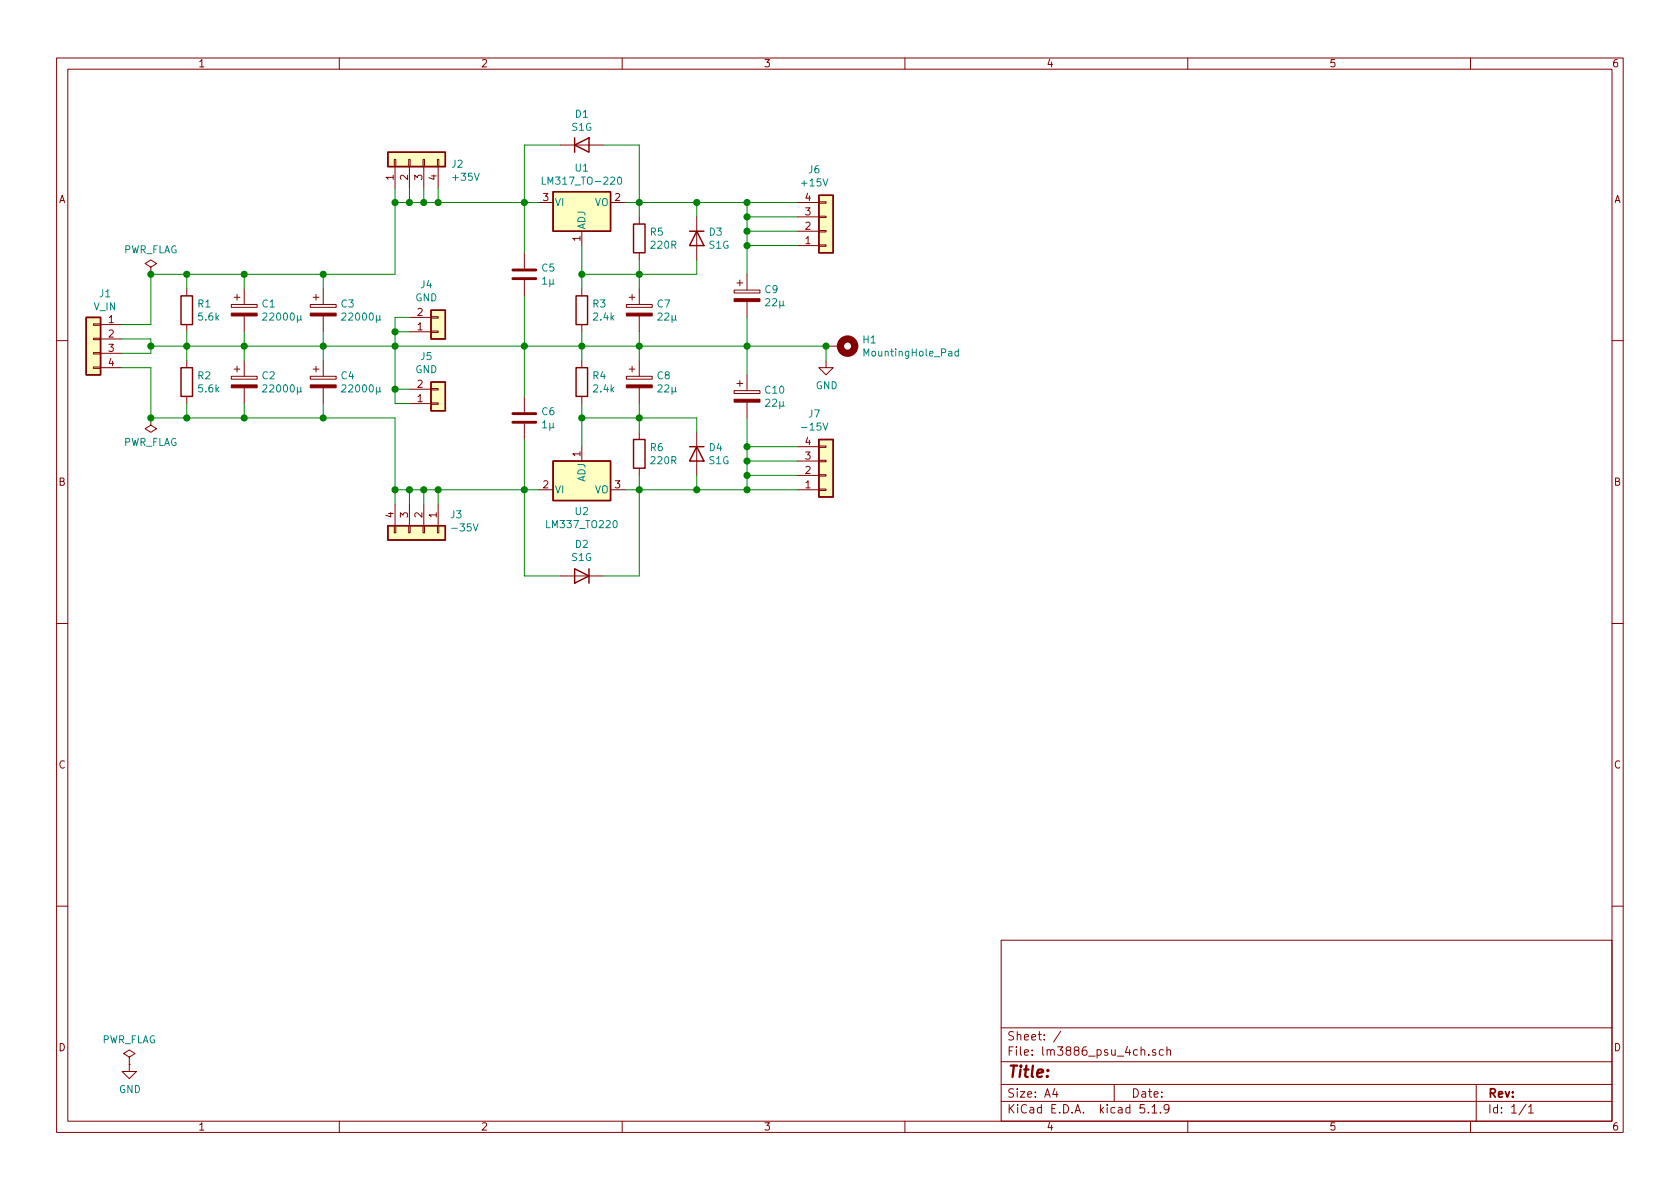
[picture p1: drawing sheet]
EESchema Schematic File Version 4
EELAYER 30 0
EELAYER END
$Descr A4 11693 8268
encoding utf-8
Sheet 1 1
Title ""
Date ""
Rev ""
Comp ""
Comment1 ""
Comment2 ""
Comment3 ""
Comment4 ""
$EndDescr
$Comp
L power:GND #PWR01
U 1 1
P 900 7400
F 0 "#PWR01" H 900 7150 50  0001 C CNN
F 1 "GND" H 905 7227 50  0000 C CNN
F 2 "" H 900 7400 50  0001 C CNN
F 3 "" H 900 7400 50  0001 C CNN
	1    900  7400
	1    0    0    -1  
$EndComp
$Comp
L power:PWR_FLAG #FLG01
U 1 1
P 900 7400
F 0 "#FLG01" H 900 7475 50  0001 C CNN
F 1 "PWR_FLAG" H 900 7573 50  0000 C CNN
F 2 "" H 900 7400 50  0001 C CNN
F 3 "~" H 900 7400 50  0001 C CNN
	1    900  7400
	1    0    0    -1  
$EndComp
$Comp
L Device:CP C1
U 1 1
P 1700 2150
F 0 "C1" H 1818 2196 50  0000 L CNN
F 1 "22000µ" H 1818 2105 50  0000 L CNN
F 2 "Capacitor_THT:CP_Radial_D35.0mm_P10.00mm_SnapIn" H 1738 2000 50  0001 C CNN
F 3 "~" H 1700 2150 50  0001 C CNN
	1    1700 2150
	1    0    0    -1  
$EndComp
$Comp
L Device:CP C2
U 1 1
P 1700 2650
F 0 "C2" H 1818 2696 50  0000 L CNN
F 1 "22000µ" H 1818 2605 50  0000 L CNN
F 2 "Capacitor_THT:CP_Radial_D35.0mm_P10.00mm_SnapIn" H 1738 2500 50  0001 C CNN
F 3 "~" H 1700 2650 50  0001 C CNN
	1    1700 2650
	1    0    0    -1  
$EndComp
Wire Wire Line
	1700 2300 1700 2400
Wire Wire Line
	1700 1900 1700 2000
Wire Wire Line
	1700 2800 1700 2900
Connection ~ 1700 2400
Wire Wire Line
	1700 2400 1700 2500
$Comp
L power:GND #PWR02
U 1 1
P 5750 2500
F 0 "#PWR02" H 5750 2250 50  0001 C CNN
F 1 "GND" H 5755 2327 50  0000 C CNN
F 2 "" H 5750 2500 50  0001 C CNN
F 3 "" H 5750 2500 50  0001 C CNN
	1    5750 2500
	1    0    0    -1  
$EndComp
Wire Wire Line
	1050 2400 1050 2450
Wire Wire Line
	850  2350 1050 2350
Wire Wire Line
	1050 2350 1050 2400
Wire Wire Line
	850  2450 1050 2450
$Comp
L Regulator_Linear:LM317_TO-220 U1
U 1 1
P 4050 1400
F 0 "U1" H 4050 1642 50  0000 C CNN
F 1 "LM317_TO-220" H 4050 1551 50  0000 C CNN
F 2 "Package_TO_SOT_THT:TO-220-3_Vertical" H 4050 1650 50  0001 C CIN
F 3 "http://www.ti.com/lit/ds/symlink/lm317.pdf" H 4050 1400 50  0001 C CNN
	1    4050 1400
	1    0    0    -1  
$EndComp
$Comp
L Regulator_Linear:LM337_TO220 U2
U 1 1
P 4050 3400
F 0 "U2" H 4050 3251 50  0000 C CNN
F 1 "LM337_TO220" H 4050 3160 50  0000 C CNN
F 2 "Package_TO_SOT_THT:TO-220-3_Vertical" H 4050 3200 50  0001 C CIN
F 3 "http://www.ti.com/lit/ds/symlink/lm337-n.pdf" H 4050 3400 50  0001 C CNN
	1    4050 3400
	1    0    0    -1  
$EndComp
$Comp
L Device:R R5
U 1 1
P 4450 1650
F 0 "R5" H 4520 1696 50  0000 L CNN
F 1 "220R" H 4520 1605 50  0000 L CNN
F 2 "Resistor_SMD:R_1206_3216Metric" V 4380 1650 50  0001 C CNN
F 3 "~" H 4450 1650 50  0001 C CNN
	1    4450 1650
	1    0    0    -1  
$EndComp
$Comp
L Device:R R3
U 1 1
P 4050 2150
F 0 "R3" H 4120 2196 50  0000 L CNN
F 1 "2.4k" H 4120 2105 50  0000 L CNN
F 2 "Resistor_SMD:R_1206_3216Metric" V 3980 2150 50  0001 C CNN
F 3 "~" H 4050 2150 50  0001 C CNN
	1    4050 2150
	1    0    0    -1  
$EndComp
$Comp
L Device:CP C7
U 1 1
P 4450 2150
F 0 "C7" H 4568 2196 50  0000 L CNN
F 1 "22µ" H 4568 2105 50  0000 L CNN
F 2 "Capacitor_THT:CP_Radial_D5.0mm_P2.00mm" H 4488 2000 50  0001 C CNN
F 3 "~" H 4450 2150 50  0001 C CNN
	1    4450 2150
	1    0    0    -1  
$EndComp
$Comp
L Device:R R6
U 1 1
P 4450 3150
F 0 "R6" H 4520 3196 50  0000 L CNN
F 1 "220R" H 4520 3105 50  0000 L CNN
F 2 "Resistor_SMD:R_1206_3216Metric" V 4380 3150 50  0001 C CNN
F 3 "~" H 4450 3150 50  0001 C CNN
	1    4450 3150
	1    0    0    -1  
$EndComp
$Comp
L Device:R R4
U 1 1
P 4050 2650
F 0 "R4" H 4120 2696 50  0000 L CNN
F 1 "2.4k" H 4120 2605 50  0000 L CNN
F 2 "Resistor_SMD:R_1206_3216Metric" V 3980 2650 50  0001 C CNN
F 3 "~" H 4050 2650 50  0001 C CNN
	1    4050 2650
	1    0    0    -1  
$EndComp
$Comp
L Device:CP C8
U 1 1
P 4450 2650
F 0 "C8" H 4568 2696 50  0000 L CNN
F 1 "22µ" H 4568 2605 50  0000 L CNN
F 2 "Capacitor_THT:CP_Radial_D5.0mm_P2.00mm" H 4488 2500 50  0001 C CNN
F 3 "~" H 4450 2650 50  0001 C CNN
	1    4450 2650
	1    0    0    -1  
$EndComp
Wire Wire Line
	4050 3100 4050 2900
Wire Wire Line
	4050 1700 4050 1900
Wire Wire Line
	4350 1400 4450 1400
Wire Wire Line
	4450 1400 4450 1500
Wire Wire Line
	4450 1800 4450 1900
Wire Wire Line
	4450 2300 4450 2400
Wire Wire Line
	4450 2800 4450 2900
Wire Wire Line
	4350 3400 4450 3400
Wire Wire Line
	4450 3400 4450 3300
Wire Wire Line
	4050 2300 4050 2400
Connection ~ 4050 2400
Wire Wire Line
	4050 2400 4050 2500
Wire Wire Line
	4050 2400 4450 2400
Connection ~ 4450 2400
Wire Wire Line
	4450 2400 4450 2500
Wire Wire Line
	1700 1900 2250 1900
Wire Wire Line
	1700 2900 2250 2900
Wire Wire Line
	4050 2900 4450 2900
Connection ~ 4050 2900
Wire Wire Line
	4050 2900 4050 2800
Connection ~ 4450 2900
Wire Wire Line
	4450 2900 4450 3000
Wire Wire Line
	4050 1900 4450 1900
Connection ~ 4050 1900
Wire Wire Line
	4050 1900 4050 2000
Connection ~ 4450 1900
Wire Wire Line
	4450 1900 4450 2000
$Comp
L Device:D D1
U 1 1
P 4050 1000
F 0 "D1" H 4050 1217 50  0000 C CNN
F 1 "S1G" H 4050 1126 50  0000 C CNN
F 2 "Diode_SMD:D_SMA" H 4050 1000 50  0001 C CNN
F 3 "~" H 4050 1000 50  0001 C CNN
	1    4050 1000
	1    0    0    -1  
$EndComp
$Comp
L Device:D D3
U 1 1
P 4850 1650
F 0 "D3" V 4804 1730 50  0000 L CNN
F 1 "S1G" V 4895 1730 50  0000 L CNN
F 2 "Diode_SMD:D_SMA" H 4850 1650 50  0001 C CNN
F 3 "~" H 4850 1650 50  0001 C CNN
	1    4850 1650
	0    1    1    0   
$EndComp
$Comp
L Device:D D4
U 1 1
P 4850 3150
F 0 "D4" V 4804 3230 50  0000 L CNN
F 1 "S1G" V 4895 3230 50  0000 L CNN
F 2 "Diode_SMD:D_SMA" H 4850 3150 50  0001 C CNN
F 3 "~" H 4850 3150 50  0001 C CNN
	1    4850 3150
	0    1    1    0   
$EndComp
$Comp
L Device:D D2
U 1 1
P 4050 4000
F 0 "D2" H 4050 3783 50  0000 C CNN
F 1 "S1G" H 4050 3874 50  0000 C CNN
F 2 "Diode_SMD:D_SMA" H 4050 4000 50  0001 C CNN
F 3 "~" H 4050 4000 50  0001 C CNN
	1    4050 4000
	-1   0    0    1   
$EndComp
Wire Wire Line
	3900 1000 3650 1000
Wire Wire Line
	3650 1000 3650 1400
Wire Wire Line
	3650 1400 3750 1400
Wire Wire Line
	4200 1000 4450 1000
Wire Wire Line
	4450 1000 4450 1400
Connection ~ 4450 1400
Wire Wire Line
	4450 1900 4850 1900
Wire Wire Line
	4850 1900 4850 1800
Wire Wire Line
	4450 1400 4850 1400
Wire Wire Line
	4850 1400 4850 1500
Wire Wire Line
	3900 4000 3650 4000
Wire Wire Line
	3650 4000 3650 3400
Wire Wire Line
	3650 3400 3750 3400
Wire Wire Line
	4200 4000 4450 4000
Wire Wire Line
	4450 4000 4450 3400
Connection ~ 4450 3400
Wire Wire Line
	4450 3400 4850 3400
Wire Wire Line
	4850 3400 4850 3300
Wire Wire Line
	4450 2900 4850 2900
Wire Wire Line
	4850 2900 4850 3000
$Comp
L Device:CP C9
U 1 1
P 5200 2050
F 0 "C9" H 5318 2096 50  0000 L CNN
F 1 "22µ" H 5318 2005 50  0000 L CNN
F 2 "Capacitor_THT:CP_Radial_D5.0mm_P2.00mm" H 5238 1900 50  0001 C CNN
F 3 "~" H 5200 2050 50  0001 C CNN
	1    5200 2050
	1    0    0    -1  
$EndComp
$Comp
L Device:CP C10
U 1 1
P 5200 2750
F 0 "C10" H 5318 2796 50  0000 L CNN
F 1 "22µ" H 5318 2705 50  0000 L CNN
F 2 "Capacitor_THT:CP_Radial_D5.0mm_P2.00mm" H 5238 2600 50  0001 C CNN
F 3 "~" H 5200 2750 50  0001 C CNN
	1    5200 2750
	1    0    0    -1  
$EndComp
Wire Wire Line
	4450 2400 5200 2400
Wire Wire Line
	5200 2400 5200 2200
Wire Wire Line
	5200 2400 5200 2600
Connection ~ 5200 2400
Wire Wire Line
	4850 3400 5200 3400
Connection ~ 4850 3400
Wire Wire Line
	4850 1400 5200 1400
Wire Wire Line
	5200 1400 5200 1500
Connection ~ 4850 1400
Wire Wire Line
	5200 3400 5550 3400
Connection ~ 5200 3400
Wire Wire Line
	5550 1400 5200 1400
Connection ~ 5200 1400
Wire Wire Line
	5550 1500 5200 1500
Connection ~ 5200 1500
Wire Wire Line
	5200 1500 5200 1600
$Comp
L power:PWR_FLAG #FLG02
U 1 1
P 1050 1900
F 0 "#FLG02" H 1050 1975 50  0001 C CNN
F 1 "PWR_FLAG" H 1050 2073 50  0000 C CNN
F 2 "" H 1050 1900 50  0001 C CNN
F 3 "~" H 1050 1900 50  0001 C CNN
	1    1050 1900
	1    0    0    -1  
$EndComp
$Comp
L power:PWR_FLAG #FLG03
U 1 1
P 1050 2900
F 0 "#FLG03" H 1050 2975 50  0001 C CNN
F 1 "PWR_FLAG" H 1050 3073 50  0000 C CNN
F 2 "" H 1050 2900 50  0001 C CNN
F 3 "~" H 1050 2900 50  0001 C CNN
	1    1050 2900
	-1   0    0    1   
$EndComp
Connection ~ 1050 2400
Wire Wire Line
	850  2250 1050 2250
Wire Wire Line
	1050 2250 1050 1900
Wire Wire Line
	1050 1900 1300 1900
Connection ~ 1700 1900
Wire Wire Line
	850  2550 1050 2550
Wire Wire Line
	1050 2550 1050 2900
Wire Wire Line
	1050 2900 1300 2900
Connection ~ 1700 2900
Connection ~ 1050 1900
Connection ~ 1050 2900
Connection ~ 3650 1400
Wire Wire Line
	2750 3400 2850 3400
Connection ~ 3650 3400
Wire Wire Line
	1050 2400 1300 2400
$Comp
L Device:R R1
U 1 1
P 1300 2150
F 0 "R1" H 1370 2196 50  0000 L CNN
F 1 "5.6k" H 1370 2105 50  0000 L CNN
F 2 "Resistor_THT:R_Axial_DIN0411_L9.9mm_D3.6mm_P15.24mm_Horizontal" V 1230 2150 50  0001 C CNN
F 3 "~" H 1300 2150 50  0001 C CNN
	1    1300 2150
	1    0    0    -1  
$EndComp
$Comp
L Device:R R2
U 1 1
P 1300 2650
F 0 "R2" H 1370 2696 50  0000 L CNN
F 1 "5.6k" H 1370 2605 50  0000 L CNN
F 2 "Resistor_THT:R_Axial_DIN0411_L9.9mm_D3.6mm_P15.24mm_Horizontal" V 1230 2650 50  0001 C CNN
F 3 "~" H 1300 2650 50  0001 C CNN
	1    1300 2650
	1    0    0    -1  
$EndComp
Wire Wire Line
	1300 1900 1300 2000
Connection ~ 1300 1900
Wire Wire Line
	1300 1900 1700 1900
Wire Wire Line
	1300 2300 1300 2400
Connection ~ 1300 2400
Wire Wire Line
	1300 2400 1700 2400
Wire Wire Line
	1300 2500 1300 2400
Wire Wire Line
	1300 2800 1300 2900
Connection ~ 1300 2900
Wire Wire Line
	1300 2900 1700 2900
$Comp
L Device:C C5
U 1 1
P 3650 1900
F 0 "C5" H 3765 1946 50  0000 L CNN
F 1 "1µ" H 3765 1855 50  0000 L CNN
F 2 "Capacitor_SMD:C_1206_3216Metric" H 3688 1750 50  0001 C CNN
F 3 "~" H 3650 1900 50  0001 C CNN
	1    3650 1900
	1    0    0    -1  
$EndComp
$Comp
L Device:C C6
U 1 1
P 3650 2900
F 0 "C6" H 3765 2946 50  0000 L CNN
F 1 "1µ" H 3765 2855 50  0000 L CNN
F 2 "Capacitor_SMD:C_1206_3216Metric" H 3688 2750 50  0001 C CNN
F 3 "~" H 3650 2900 50  0001 C CNN
	1    3650 2900
	1    0    0    -1  
$EndComp
Wire Wire Line
	3650 2400 3650 2750
Connection ~ 3650 2400
Wire Wire Line
	3650 2400 4050 2400
Wire Wire Line
	3650 3050 3650 3400
Wire Wire Line
	3650 2050 3650 2400
Wire Wire Line
	3650 1750 3650 1400
$Comp
L Device:CP C3
U 1 1
P 2250 2150
F 0 "C3" H 2368 2196 50  0000 L CNN
F 1 "22000µ" H 2368 2105 50  0000 L CNN
F 2 "Capacitor_THT:CP_Radial_D35.0mm_P10.00mm_SnapIn" H 2288 2000 50  0001 C CNN
F 3 "~" H 2250 2150 50  0001 C CNN
	1    2250 2150
	1    0    0    -1  
$EndComp
Wire Wire Line
	2250 1900 2250 2000
Connection ~ 2250 1900
Wire Wire Line
	2250 1900 2750 1900
Wire Wire Line
	2250 2300 2250 2400
Connection ~ 2250 2400
Wire Wire Line
	2250 2400 1700 2400
$Comp
L Device:CP C4
U 1 1
P 2250 2650
F 0 "C4" H 2368 2696 50  0000 L CNN
F 1 "22000µ" H 2368 2605 50  0000 L CNN
F 2 "Capacitor_THT:CP_Radial_D35.0mm_P10.00mm_SnapIn" H 2288 2500 50  0001 C CNN
F 3 "~" H 2250 2650 50  0001 C CNN
	1    2250 2650
	1    0    0    -1  
$EndComp
Wire Wire Line
	2250 2800 2250 2900
Connection ~ 2250 2900
Wire Wire Line
	2250 2900 2750 2900
Wire Wire Line
	2250 2500 2250 2400
$Comp
L Connector_Generic:Conn_01x04 J6
U 1 1
P 5750 1600
F 0 "J6" H 5668 1175 50  0000 C CNN
F 1 "+15V" H 5668 1266 50  0000 C CNN
F 2 "TerminalBlock_Phoenix:TerminalBlock_Phoenix_PT-1,5-4-3.5-H_1x04_P3.50mm_Horizontal" H 5750 1600 50  0001 C CNN
F 3 "~" H 5750 1600 50  0001 C CNN
	1    5750 1600
	1    0    0    1   
$EndComp
Wire Wire Line
	5200 3300 5200 3200
Wire Wire Line
	5200 3400 5200 3300
Connection ~ 5200 3300
Wire Wire Line
	5550 3300 5200 3300
$Comp
L Connector_Generic:Conn_01x04 J7
U 1 1
P 5750 3300
F 0 "J7" H 5668 2875 50  0000 C CNN
F 1 "-15V" H 5668 2966 50  0000 C CNN
F 2 "TerminalBlock_Phoenix:TerminalBlock_Phoenix_PT-1,5-4-3.5-H_1x04_P3.50mm_Horizontal" H 5750 3300 50  0001 C CNN
F 3 "~" H 5750 3300 50  0001 C CNN
	1    5750 3300
	1    0    0    1   
$EndComp
Wire Wire Line
	5200 3100 5550 3100
Connection ~ 5200 3100
Wire Wire Line
	5200 3100 5200 2900
Wire Wire Line
	5200 3200 5550 3200
Connection ~ 5200 3200
Wire Wire Line
	5200 3200 5200 3100
Wire Wire Line
	5200 1600 5550 1600
Connection ~ 5200 1600
Wire Wire Line
	5200 1600 5200 1700
Wire Wire Line
	5200 1700 5550 1700
Connection ~ 5200 1700
Wire Wire Line
	5200 1700 5200 1900
$Comp
L Connector_Generic:Conn_01x04 J1
U 1 1
P 650 2350
F 0 "J1" H 568 2667 50  0000 C CNN
F 1 "V_IN" H 568 2576 50  0000 C CNN
F 2 "TerminalBlock_Phoenix:TerminalBlock_Phoenix_PT-1,5-4-5.0-H_1x04_P5.00mm_Horizontal" H 650 2350 50  0001 C CNN
F 3 "~" H 650 2350 50  0001 C CNN
	1    650  2350
	-1   0    0    -1  
$EndComp
Wire Wire Line
	2750 1400 2750 1900
Wire Wire Line
	2250 2400 2750 2400
Wire Wire Line
	2750 2900 2750 3400
$Comp
L Connector_Generic:Conn_01x04 J3
U 1 1
P 2950 3700
F 0 "J3" V 2822 3880 50  0000 L CNN
F 1 "-35V" V 2913 3880 50  0000 L CNN
F 2 "TerminalBlock_Phoenix:TerminalBlock_Phoenix_PT-1,5-4-5.0-H_1x04_P5.00mm_Horizontal" H 2950 3700 50  0001 C CNN
F 3 "~" H 2950 3700 50  0001 C CNN
	1    2950 3700
	0    1    1    0   
$EndComp
$Comp
L Connector_Generic:Conn_01x02 J5
U 1 1
P 3050 2800
F 0 "J5" H 2968 2475 50  0000 C CNN
F 1 "GND" H 2968 2566 50  0000 C CNN
F 2 "TerminalBlock_Phoenix:TerminalBlock_Phoenix_PT-1,5-2-5.0-H_1x02_P5.00mm_Horizontal" H 3050 2800 50  0001 C CNN
F 3 "~" H 3050 2800 50  0001 C CNN
	1    3050 2800
	1    0    0    1   
$EndComp
$Comp
L Connector_Generic:Conn_01x02 J4
U 1 1
P 3050 2300
F 0 "J4" H 2968 1975 50  0000 C CNN
F 1 "GND" H 2968 2066 50  0000 C CNN
F 2 "TerminalBlock_Phoenix:TerminalBlock_Phoenix_PT-1,5-2-5.0-H_1x02_P5.00mm_Horizontal" H 3050 2300 50  0001 C CNN
F 3 "~" H 3050 2300 50  0001 C CNN
	1    3050 2300
	1    0    0    1   
$EndComp
Wire Wire Line
	2850 2200 2750 2200
Connection ~ 2750 2400
Wire Wire Line
	2750 2400 3650 2400
Wire Wire Line
	2850 2800 2750 2800
Wire Wire Line
	2750 2800 2750 2700
Wire Wire Line
	2750 2700 2850 2700
Connection ~ 2750 2700
Wire Wire Line
	2750 2700 2750 2400
Wire Wire Line
	2750 1400 2850 1400
$Comp
L Connector_Generic:Conn_01x04 J2
U 1 1
P 2850 1100
F 0 "J2" V 2814 812 50  0000 R CNN
F 1 "+35V" V 2723 812 50  0000 R CNN
F 2 "TerminalBlock_Phoenix:TerminalBlock_Phoenix_PT-1,5-4-5.0-H_1x04_P5.00mm_Horizontal" H 2850 1100 50  0001 C CNN
F 3 "~" H 2850 1100 50  0001 C CNN
	1    2850 1100
	0    -1   -1   0   
$EndComp
Wire Wire Line
	2750 2300 2850 2300
Wire Wire Line
	2750 2200 2750 2300
Wire Wire Line
	2750 2300 2750 2400
Connection ~ 2750 2300
Wire Wire Line
	2750 1300 2750 1400
Connection ~ 2750 1400
Wire Wire Line
	2850 1300 2850 1400
Connection ~ 2850 1400
Wire Wire Line
	2850 1400 2950 1400
Wire Wire Line
	2950 1300 2950 1400
Connection ~ 2950 1400
Wire Wire Line
	2950 1400 3050 1400
Wire Wire Line
	3050 1300 3050 1400
Connection ~ 3050 1400
Wire Wire Line
	3050 1400 3650 1400
Wire Wire Line
	2750 3400 2750 3500
Connection ~ 2750 3400
Wire Wire Line
	2850 3500 2850 3400
Connection ~ 2850 3400
Wire Wire Line
	2850 3400 2950 3400
Wire Wire Line
	2950 3500 2950 3400
Connection ~ 2950 3400
Wire Wire Line
	2950 3400 3050 3400
Wire Wire Line
	3050 3500 3050 3400
Connection ~ 3050 3400
Wire Wire Line
	3050 3400 3650 3400
$Comp
L Mechanical:MountingHole_Pad H1
U 1 1
P 5850 2400
F 0 "H1" V 5804 2550 50  0000 L CNN
F 1 "MountingHole_Pad" V 5895 2550 50  0000 L CNN
F 2 "MountingHole:MountingHole_3.2mm_M3_Pad_Via" H 5850 2400 50  0001 C CNN
F 3 "~" H 5850 2400 50  0001 C CNN
	1    5850 2400
	0    1    1    0   
$EndComp
Wire Wire Line
	5200 2400 5750 2400
Wire Wire Line
	5750 2400 5750 2500
Connection ~ 5750 2400
$EndSCHEMATC
